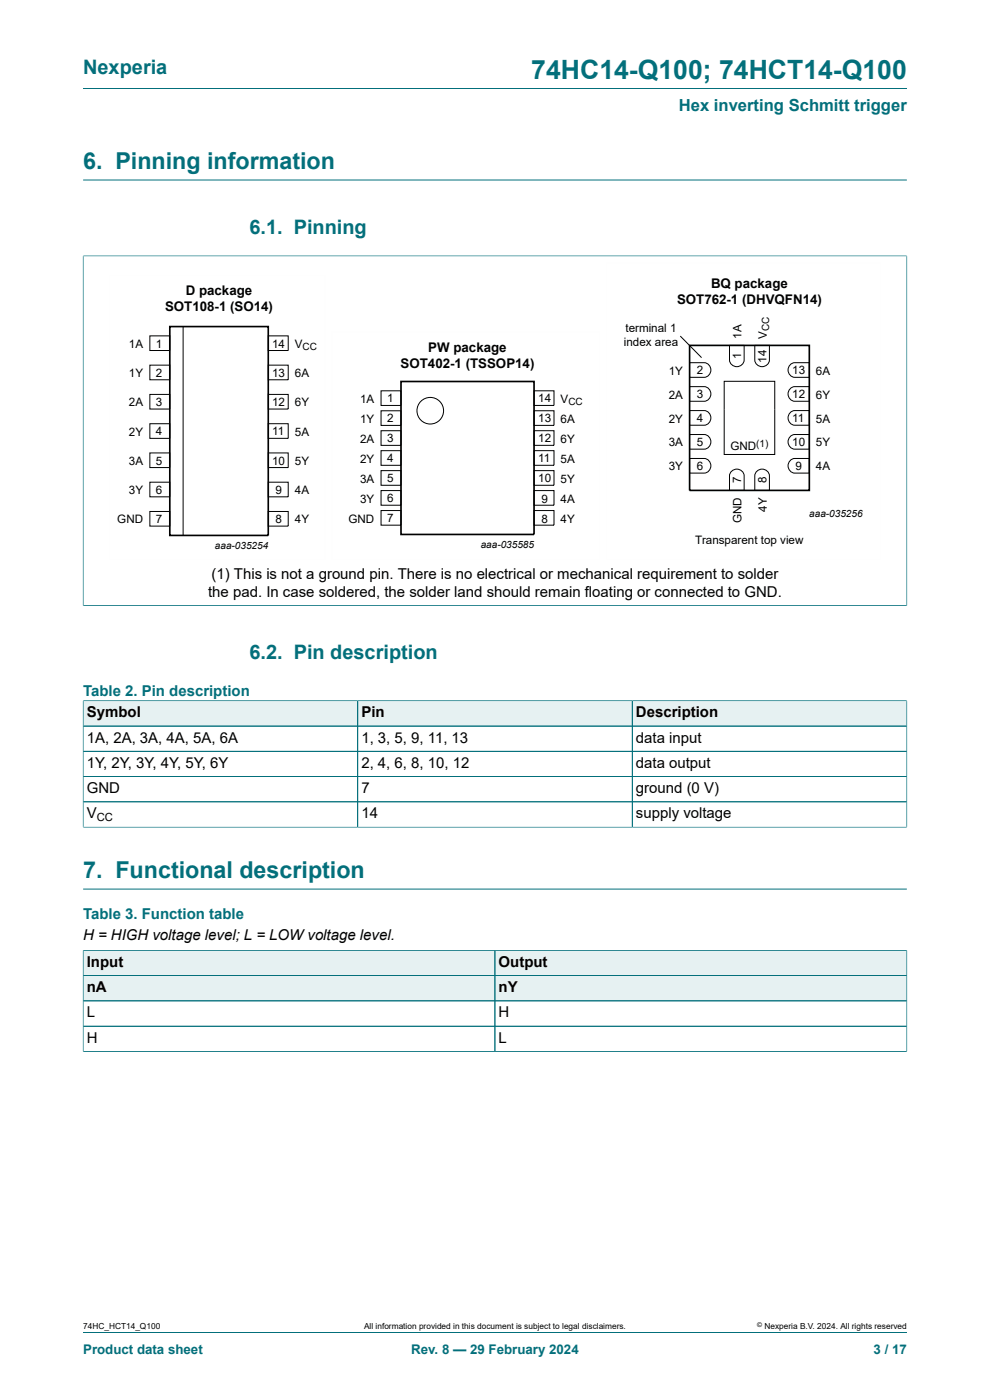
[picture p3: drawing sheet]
<svg xmlns="http://www.w3.org/2000/svg" width="210mm" height="297mm" viewBox="0 0 210 297" stroke-linecap="round" stroke-linejoin="round" font-family="sans-serif">
<path d="M17.6 18.8h174.8M17.6 38.2h174.8M17.6 54.3h174.8M17.6 54.2v74.4M192.4 54.2v74.4M17.6 128.5h174.8" fill="none" stroke="#036f7b" stroke-width=".21"/>
<g fill="none" stroke="#000" stroke-width=".21">
<path d="M31.8 71.3h4.2v3.1h-4.2zM31.8 77.5h4.2v3.1h-4.2zM38.8 69.3v44.4M56.9 71.3h4.2v3.1h-4.2zM56.9 77.5h4.2v3.1h-4.2zM144.3 71.3l4.5 4.6M146.3 76.9h3.1a1.56 1.56 0 0 1 1.4 1.6 1.56 1.56 0 0 1-1.4 1.5h-3.1zM154.7 73.3h3.1v3.1a1.56 1.56 0 0 1-1.5 1.4 1.56 1.56 0 0 1-1.6-1.4zM160.1 73.3h3.1v3.1a1.56 1.56 0 0 1-1.5 1.4 1.56 1.56 0 0 1-1.6-1.4zM167.7 77.3l.9-.4h3.1v3.1h-3.1a1.57 1.57 0 0 1-1.4-1.1 1.57 1.57 0 0 1 .5-1.6zM31.8 83.7h4.2v3.1h-4.2zM31.8 89.9h4.2v3.1h-4.2z"/>
<path d="M31.8 96.1h4.2v3.1h-4.2zM56.9 96.1h4.2v3.1h-4.2zM56.9 83.7h4.2v3.1h-4.2zM56.9 89.9h4.2v3.1h-4.2zM80.8 82.9h4.3v3.1h-4.3zM80.8 87.1h4.3v3.1h-4.3zM80.8 91.4h4.3v3.1h-4.3zM80.8 95.6h4.3v3.1h-4.3zM80.8 99.8h4.3v3.1h-4.3zM113.3 99.8h4.2v3.1h-4.2zM113.3 91.4h4.2v3.1h-4.2zM113.3 95.6h4.2v3.1h-4.2z"/>
<path d="M113.3 82.9h4.2v3.1h-4.2zM113.3 87.1h4.2v3.1h-4.2zM146.3 97.3h3.1a1.56 1.56 0 0 1 1.4 1.5 1.56 1.56 0 0 1-1.4 1.6h-3.1zM146.3 92.2h3.1a1.56 1.56 0 0 1 1.4 1.5 1.56 1.56 0 0 1-1.4 1.6h-3.1zM146.3 87.1h3.1a1.56 1.56 0 0 1 1.4 1.6 1.56 1.56 0 0 1-1.4 1.5h-3.1zM146.3 82h3.1a1.56 1.56 0 0 1 1.4 1.6 1.56 1.56 0 0 1-1.4 1.5h-3.1zM153.6 80.9h10.7v15.5h-10.7zM167.7 97.6l.9-.3h3.1v3.1h-3.1a1.57 1.57 0 0 1-1.4-1.1 1.57 1.57 0 0 1 .5-1.7zM167.7 92.5l.9-.3h3.1v3.1h-3.1a1.57 1.57 0 0 1-1.4-1.1 1.57 1.57 0 0 1 .5-1.7zM167.7 87.4l.9-.3h3.1v3.1h-3.1a1.57 1.57 0 0 1-1.4-1.1 1.57 1.57 0 0 1 .5-1.7zM167.7 82.3l.9-.3h3.1v3.1h-3.1a1.57 1.57 0 0 1-1.4-1.1 1.57 1.57 0 0 1 .5-1.7zM31.8 102.3h4.2v3.1h-4.2z"/>
<path d="M31.8 108.5h4.2v3.1h-4.2zM56.9 108.5h4.2v3.1h-4.2zM56.9 102.3h4.2v3.1h-4.2zM80.8 104.1h4.3v3.1h-4.3zM80.8 108.3h4.3v3.1h-4.3zM113.3 108.3h4.2v3.1h-4.2zM113.3 104.1h4.2v3.1h-4.2zM155.1 100.1a1.57 1.57 0 0 1 1.6-.5 1.57 1.57 0 0 1 1.1 1.3v3.1h-3.1v-3.1zM160.4 100.1a1.57 1.57 0 0 1 1.7-.5 1.57 1.57 0 0 1 1.1 1.3v3.1h-3.1v-3.1z"/>
<circle cx="91.3" cy="87.1" r="2.82"/>
</g>
<path d="M36 69.3h20.9v44.3h-20.9zM146.3 73.3h25.4v30.7h-25.4zM85.1 80.9h28.2v32.5h-28.2z" fill="none" stroke="#000" stroke-width=".35"/>
<path d="M23.1 58.4h45.9v60.4h-45.9zM128.6 55.8h58.2v62.9h-58.2zM70.4 70.4h56.8v48.4h-56.8z" fill="none" stroke="#fefefe" stroke-width=".21"/>
<path d="M17.7 148.7h58.1v5.3h-58.1z" fill="#e6f1f2"/>
<path d="M17.6 148.6v5.4h58.3v-5.3h-58.3" fill="none" stroke="#036f7b" stroke-width=".21"/>
<path d="M75.9 148.7h58.1v5.3h-58.1z" fill="#e6f1f2"/>
<path d="M75.9 148.7h58.2v5.3h-58.2z" fill="none" stroke="#036f7b" stroke-width=".21"/>
<path d="M134.2 148.7h58.1v5.3h-58.1z" fill="#e6f1f2"/>
<path d="M17.6 154h174.8M17.6 159.4h174.8M17.6 148.7v26.8M17.7 148.7h174.7M75.9 148.7v26.8M134.1 148.7v26.8M192.4 148.6v26.9M17.6 175.5h174.8M17.6 164.7h174.8M17.6 170.1h174.8M17.6 188.6h174.8" fill="none" stroke="#036f7b" stroke-width=".21"/>
<path d="M17.7 201.7h87.2v5.2h-87.2z" fill="#e6f1f2"/>
<path d="M17.6 201.5v5.5h87.4v-5.4h-87.4" fill="none" stroke="#036f7b" stroke-width=".21"/>
<path d="M105.1 201.7h87.2v5.2h-87.2z" fill="#e6f1f2"/>
<path d="M192.4 201.5v5.5h-87.4v-5.4h87.4" fill="none" stroke="#036f7b" stroke-width=".21"/>
<path d="M17.7 207h87.2v5.3h-87.2z" fill="#e6f1f2"/>
<path d="M17.6 207h87.4v5.3h-87.4z" fill="none" stroke="#036f7b" stroke-width=".21"/>
<path d="M105.1 207h87.2v5.3h-87.2z" fill="#e6f1f2"/>
<path d="M17.6 201.7v21.4M17.7 207h174.7M17.7 201.6h174.6M105 201.7v21.4M192.4 201.7v21.4M192.4 212.3h-174.8M192.4 217.7h-174.8M17.6 223.1h174.8M17.6 282.6h174.8" fill="none" stroke="#036f7b" stroke-width=".21"/>
<text font-size="5.6" fill="#036f7b" x="112.7" y="16.8">74HC14-Q100; 74HCT14-Q100</text>
<g font-size="4.9" fill="#036f7b">
<text x="17.6" y="35.9">6. Pinning information</text>
<text x="17.6" y="186.3">7. Functional description</text>
</g>
<g font-size="4.2" fill="#036f7b">
<text x="17.6" y="15.6">Nexperia</text>
<text x="52.9" y="49.7">6.1. Pinning</text>
<text x="52.9" y="139.9">6.2. Pin description</text>
</g>
<text font-size="3.5" fill="#036f7b" x="144" y="23.7">Hex inverting Schmitt trigger</text>
<g font-size="3.2">
<text x="44.9" y="122.8">(1) This is not a ground pin. There is no electrical or mechanical requirement to solder</text>
<text x="44.2" y="126.6">the pad. In case soldered, the solder land should remain floating or connected to GND.</text>
<text x="18.4" y="152.2">Symbol</text>
<text x="76.7" y="152.2">Pin</text>
<text x="134.9" y="152.2">Description</text>
<text x="18.4" y="157.5">1A, 2A, 3A, 4A, 5A, 6A</text>
<text x="76.7" y="157.5">1, 3, 5, 9, 11, 13</text>
<text x="134.9" y="157.5">data input</text>
<text x="18.4" y="162.9">1Y, 2Y, 3Y, 4Y, 5Y, 6Y</text>
<text x="76.7" y="162.9">2, 4, 6, 8, 10, 12</text>
<text x="134.9" y="162.9">data output</text>
<text x="18.4" y="168.3">GND</text>
<text x="18.4" y="173.6">V</text>
<text x="76.7" y="168.3">7</text>
<text x="76.7" y="173.6">14</text>
<text x="134.9" y="168.3">ground (0 V)</text>
<text x="134.9" y="173.6">supply voltage</text>
<text x="17.6" y="199.5">H = HIGH voltage level; L = LOW voltage level.</text>
<text x="18.4" y="205.1">Input</text>
<text x="105.8" y="205.1">Output</text>
<text x="18.4" y="210.5">nA</text>
<text x="18.4" y="215.8">L</text>
<text x="105.8" y="210.5">nY</text>
<text x="105.8" y="215.8">H</text>
<text x="18.4" y="221.2">H</text>
<text x="105.8" y="221.2">L</text>
</g>
<g font-size="3.2" fill="#036f7b">
<text x="17.6" y="147.6">Table 2. Pin description</text>
<text x="17.6" y="195">Table 3. Function table</text>
</g>
<g font-size="2.8">
<text x="35" y="65.9">SOT108-1 (SO14)</text>
<text x="39.4" y="62.5">D package</text>
<text x="143.6" y="64.5">SOT762-1 (DHVQFN14)</text>
<text x="150.8" y="61.1">BQ package</text>
<text x="90.9" y="74.7">PW package</text>
<text x="85" y="78.1">SOT402-1 (TSSOP14)</text>
</g>
<g font-size="2.8" fill="#036f7b">
<text x="17.6" y="287.2">Product data sheet</text>
<text x="87.2" y="287.2">Rev. 8 — 29 February 2024</text>
<text x="185.3" y="287.2">3 / 17</text>
</g>
<g font-size="2.5">
<text x="132.7" y="70.5">terminal 1</text>
<text x="157.3" y="71.9" transform="rotate(-90 157.3 71.9)">1A</text>
<text x="162.6" y="71.9" transform="rotate(-90 162.6 71.9)">V</text>
<text x="27.4" y="73.8">1A</text>
<text x="33.1" y="73.7">1</text>
<text x="57.7" y="73.7">14</text>
<text x="62.5" y="73.8">V</text>
<text x="132.3" y="73.4">index area</text>
<text x="157.2" y="76.2" transform="rotate(-90 157.2 76.2)">1</text>
<text x="162.6" y="76.9" transform="rotate(-90 162.6 76.9)">14</text>
<text x="27.4" y="80">1Y</text>
<text x="33.1" y="79.9">2</text>
<text x="57.7" y="79.9">13</text>
<text x="62.5" y="80">6A</text>
<text x="141.8" y="79.5">1Y</text>
<text x="147.8" y="79.4">2</text>
<text x="168" y="79.4">13</text>
<text x="173.1" y="79.5">6A</text>
<text x="27.4" y="86.2">2A</text>
<text x="33.1" y="86.1">3</text>
<text x="57.7" y="86.1">12</text>
<text x="62.5" y="86.2">6Y</text>
<text x="76.4" y="85.4">1A</text>
<text x="76.4" y="89.7">1Y</text>
<text x="82.1" y="85.4">1</text>
<text x="82.1" y="89.6">2</text>
<text x="114.2" y="85.4">14</text>
<text x="114.2" y="89.6">13</text>
<text x="118.9" y="85.4">V</text>
<text x="118.9" y="89.7">6A</text>
<text x="141.8" y="89.6">2Y</text>
<text x="141.8" y="84.6">2A</text>
<text x="147.8" y="89.6">4</text>
<text x="147.8" y="84.5">3</text>
<text x="168" y="89.6">11</text>
<text x="168" y="84.5">12</text>
<text x="173.1" y="89.6">5A</text>
<text x="173.1" y="84.6">6Y</text>
<text x="27.4" y="92.4">2Y</text>
<text x="33.1" y="92.4">4</text>
<text x="57.7" y="92.4">11</text>
<text x="62.5" y="92.4">5A</text>
<text x="76.4" y="93.9">2A</text>
<text x="82.1" y="93.8">3</text>
<text x="114.2" y="93.8">12</text>
<text x="118.9" y="93.9">6Y</text>
<text x="141.8" y="94.7">3A</text>
<text x="147.8" y="94.7">5</text>
<text x="154.9" y="95.6">GND</text>
<text x="168" y="94.7">10</text>
<text x="173.1" y="94.7">5Y</text>
<text x="27.4" y="98.6">3A</text>
<text x="33.1" y="98.6">5</text>
<text x="57.7" y="98.6">10</text>
<text x="62.5" y="98.6">5Y</text>
<text x="76.4" y="98.1">2Y</text>
<text x="82.1" y="98.1">4</text>
<text x="114.2" y="98.1">11</text>
<text x="118.9" y="98.1">5A</text>
<text x="141.8" y="99.8">3Y</text>
<text x="147.8" y="99.7">6</text>
<text x="168.7" y="99.7">9</text>
<text x="173.1" y="99.8">4A</text>
<text x="27.4" y="104.8">3Y</text>
<text x="33.1" y="104.8">6</text>
<text x="58.5" y="104.8">9</text>
<text x="62.5" y="104.8">4A</text>
<text x="76.4" y="102.4">3A</text>
<text x="76.4" y="106.6">3Y</text>
<text x="82.1" y="102.3">5</text>
<text x="82.1" y="106.5">6</text>
<text x="114.2" y="102.3">10</text>
<text x="114.9" y="106.6">9</text>
<text x="118.9" y="102.4">5Y</text>
<text x="118.9" y="106.6">4A</text>
<text x="157.2" y="102.5" transform="rotate(-90 157.2 102.5)">7</text>
<text x="162.6" y="102.5" transform="rotate(-90 162.6 102.5)">8</text>
<text x="24.9" y="111">GND</text>
<text x="33.1" y="111">7</text>
<text x="58.5" y="111">8</text>
<text x="62.5" y="111">4Y</text>
<text x="73.9" y="110.8">GND</text>
<text x="82.1" y="110.8">7</text>
<text x="114.9" y="110.8">8</text>
<text x="118.9" y="110.8">4Y</text>
<text x="157.3" y="111" transform="rotate(-90 157.3 111)">GND</text>
<text x="162.6" y="108.5" transform="rotate(-90 162.6 108.5)">4Y</text>
<text x="147.5" y="115.3">Transparent top view</text>
</g>
<text font-size="2.4" x="20.5" y="174.2">CC</text>
<g font-size="2.1">
<text x="163.1" y="70.2" transform="rotate(-90 163.1 70.2)">CC</text>
<text x="64.2" y="74.3">CC</text>
<text x="120.6" y="85.9">CC</text>
<text x="160.4" y="94.8">(1)</text>
<text x="171.7" y="109.7">aaa-035256</text>
<text x="45.6" y="116.4">aaa-035254</text>
<text x="102" y="116.2">aaa-035585</text>
</g>
<g font-size="1.8">
<text x="17.6" y="282">74HC_HCT14_Q100</text>
<text x="77.2" y="282">All information provided in this document is subject to legal disclaimers.</text>
<text x="162.2" y="282">Nexperia B.V. 2024. All rights reserved</text>
</g>
<text font-size="1.4" x="160.6" y="281.6">©</text>
</svg>
